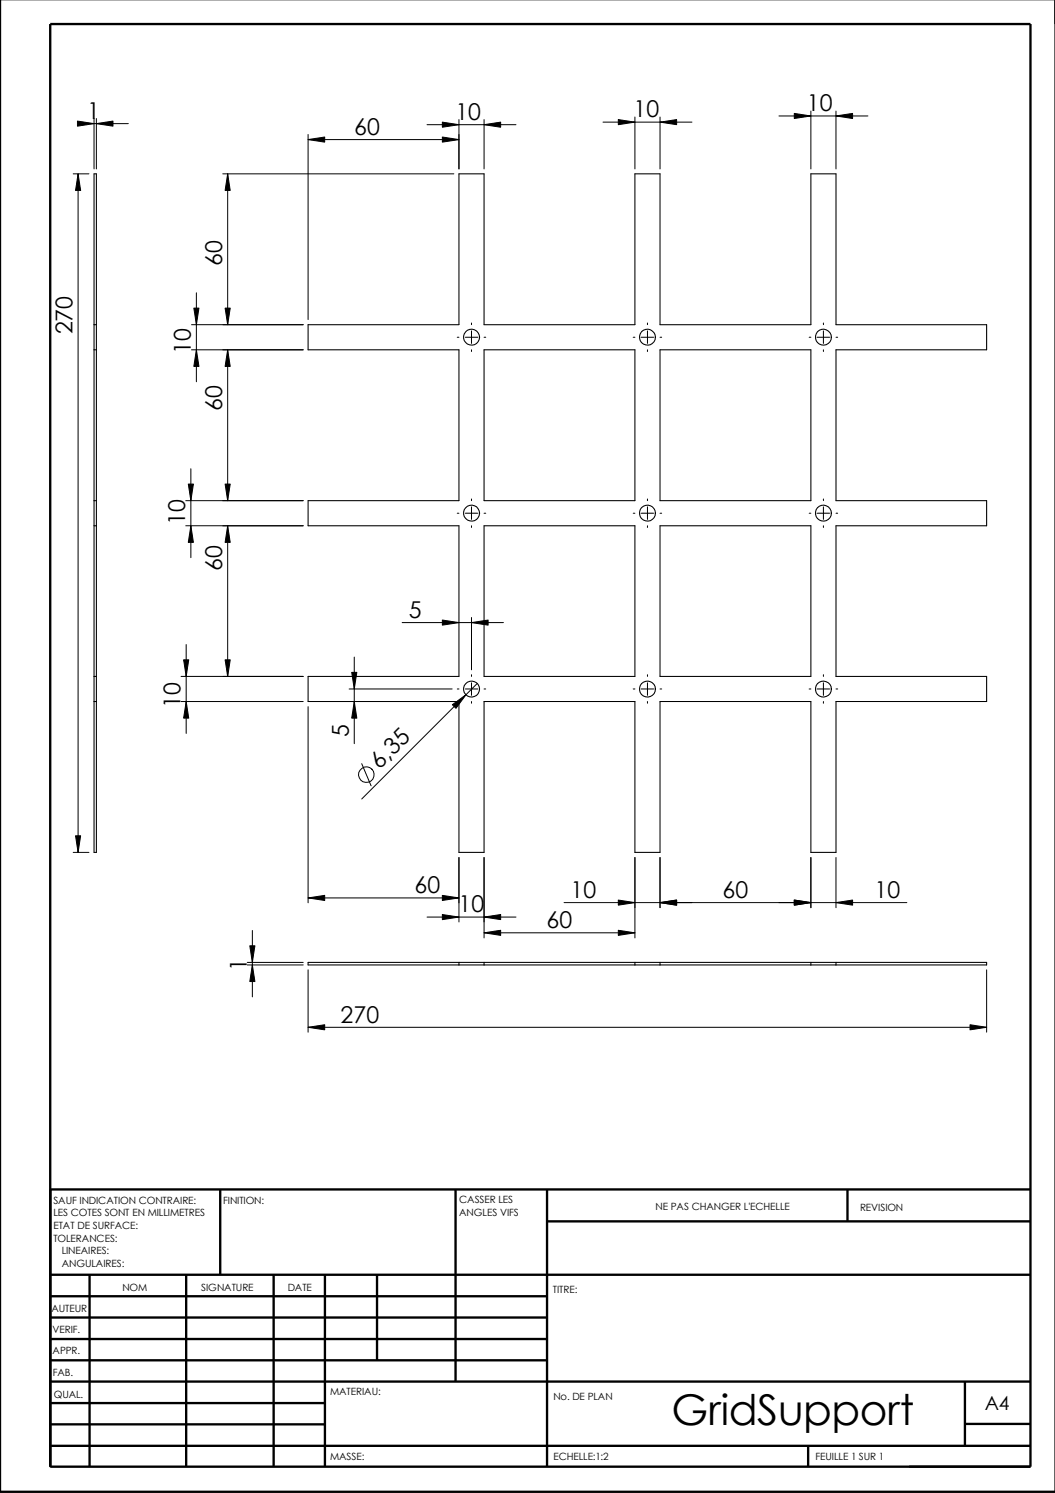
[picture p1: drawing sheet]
<svg xmlns="http://www.w3.org/2000/svg" width="210mm" height="297mm" viewBox="0 0 210 297" stroke-linecap="round" stroke-linejoin="round" font-family="sans-serif">
<g fill="none" stroke="#000" stroke-width=".47">
<path d="M0 -.1v296.9h209.9M10 4.8h195v287h-195zM43.8 236.6v17M90.6 236.6v38.3M108.8 236.6v55.3M168.6 236.6v6.3M205 236.6h-195v55.3M10 253.6h195M10 257.9h98.8M17.8 253.6v38.3M37 253.6v38.3M54.4 253.6v38.3"/>
<path d="M64.6 253.6v38.3M75 253.6v17M108.8 243h96.2M10 270.6h98.8M10 266.4h98.8M10 262.1h98.8M10 279.1h54.6M10 274.9h195M192 274.8v12.7M10 287.7h195M10 283.4h54.6M160.8 287.5v4.3"/>
<path d="M192 283.3h13"/>
</g>
<g fill="none" stroke="#000" stroke-width=".21">
<path d="M18.7 34.6h.5v135h-.5zM18.7 69.6h.5M18.7 64.6h.5M61.3 64.6h30v-30h5v30h30v-30h5v30h30v-30h5v30h30v5h-30v30h30v5h-30v30h30v5h-30v30h-5v-30h-30v30h-5v-30h-30v30h-5v-30h-30v-5h30v-30h-30v-5h30v-30h-30zM96.3 69.6h30v30h-30zM131.3 69.6h30v30h-30zM18.7 99.6h.5M18.7 104.6h.5M96.3 104.6h30v30h-30zM131.3 104.6h30v30h-30zM18.7 134.6h.5M18.7 139.6h.5"/>
<path d="M61.3 191.5h135v.5h-135zM91.3 191.5v.5M96.3 191.5v.5M126.3 191.5v.5M131.3 191.5v.5M161.3 191.5v.5M166.3 191.5v.5"/>
<circle cx="93.8" cy="67.1" r="1.6"/>
<circle cx="128.8" cy="67.1" r="1.58"/>
<circle cx="163.8" cy="67.1" r="1.58"/>
<circle cx="93.8" cy="102.1" r="1.6"/>
<circle cx="128.8" cy="102.1" r="1.58"/>
<circle cx="163.8" cy="102.1" r="1.58"/>
<circle cx="93.8" cy="137.1" r="1.6"/>
<circle cx="128.8" cy="137.1" r="1.58"/>
<circle cx="163.8" cy="137.1" r="1.58"/>
</g>
<g fill="none" stroke="#000" stroke-width=".2">
<path d="M14.6 34.6h3.1M15.4 24.1l3.3 .5-3.3 .5zM15.5 34.6l.5 3.3h-1zM15.5 34.6v135M16 24.6h9.5M18.7 23.6v10M19.2 24.6l3.3-.5v1zM19.2 23.6v10M44.3 34.6h46M45.3 34.6l.5 3.3h-1zM45.3 34.6v30M61.3 27.8l3.3-.5v1z"/>
<path d="M61.3 26.8v36.8M61.3 27.8h30M85 24.8h17.7M88 24.3l3.3 .5-3.3 .5zM88 27.3l3.3 .5-3.3 .5zM91.3 23.8v9.8M96.3 24.8l3.3-.5v1zM96.3 23.8v9.8M120 24.3h17.7M123 23.8l3.3 .5-3.3 .5zM126.3 23.3v10.3M131.3 24.3l3.3-.5v1z"/>
<path d="M131.3 23.3v10.3M155 23.1h17.7M158 22.6l3.3 .5-3.3 .5zM161.3 22.1v11.5M166.3 23.1l3.3-.5v1zM166.3 22.1v11.5M39.1 58.3v17.6M38.1 69.6h22.2M38.1 64.6h22.2M38.6 61.3h1l-.5 3.3zM39.1 69.6l.5 3.3h-1zM44.8 61.3h1l-.5 3.3z"/>
<path d="M45.3 69.6l.5 3.3h-1zM45.3 69.6v30M91 67.1h.3M92.6 67.1h2.5M93.8 64.3v.3M93.8 65.8v2.5M93.8 69.6v.3M96.3 67.1h.3M126 67.1h.3M127.6 67.1h2.4M128.8 64.3v.3M128.8 65.8v2.5"/>
<path d="M128.8 69.6v.3M131.3 67.1h.4M161 67.1h.3M162.6 67.1h2.5M163.8 64.3v.3M163.8 65.8v2.5M163.8 69.6v.3M166.3 67.1h.4M37 99.6h23.3M37.5 96.3h1l-.5 3.3zM38 93.3v17.7M44.8 96.3h1l-.5 3.3z"/>
<path d="M93.8 99.3v.3M128.8 99.3v.3M163.8 99.3v.3M37 104.6h23.3M38 104.6l.5 3.3h-1zM45.3 104.6l.5 3.3h-1zM45.3 104.6v30M91 102.1h.3M92.6 102.1h2.5M93.8 100.8v2.5M93.8 104.6v.3M96.3 102.1h.3"/>
<path d="M126 102.1h.3M127.6 102.1h2.4M128.8 100.8v2.5M128.8 104.6v.3M131.3 102.1h.4M161 102.1h.3M162.6 102.1h2.5M163.8 100.8v2.5M163.8 104.6v.3M166.3 102.1h.4M36 134.6h24.3M36 139.6h24.3"/>
<path d="M36.5 131.3h1l-.5 3.3zM37 139.6l.5 3.3h-1zM37 128.2v17.7M44.8 131.3h1l-.5 3.3zM69.5 137.1h20.5M70 133.8h1l-.5 3.3zM70.5 139.6l.5 3.3h-1zM70.5 130.7v17.3M80 123.9h20.2M88 123.4l3.3 .5-3.3 .5zM91 137.1h.3M92.6 137.1h2.5"/>
<path d="M93.8 123.9l3.3-.5v1zM93.8 122.9v10.4M93.8 134.2v.4M93.8 135.8v2.5M93.8 139.6v.3M95 136l-23 23M96.3 137.1h.3M126 137.1h.3M127.6 137.1h2.4M128.8 134.2v.4M128.8 135.8v2.5M128.8 139.6v.3"/>
<path d="M131.3 137.1h.4M161 137.1h.3M162.6 137.1h2.5M163.8 134.2v.4M163.8 135.8v2.5M163.8 139.6v.3M166.3 137.1h.4M61.3 140.6v39M72 151.9l1.8 4.4M90 140.2l2.7-2-2 2.7zM14.6 169.6h3.1M15 166.3h1l-.5 3.3z"/>
<path d="M61.3 178.6l3.3-.5v1.1zM61.3 178.6h30M88 178.1l3.3 .5-3.3 .6zM91.3 170.6v12.8M96.3 170.6v16M112.2 179.6h68.2M123 179.1l3.3 .5-3.3 .5zM126.3 170.6v16M131.3 179.6l3.3-.5v1zM131.3 170.6v10M158 179.1l3.3 .5-3.3 .5zM161.3 170.6v10"/>
<path d="M166.3 179.6l3.3-.5v1zM166.3 170.6v10M49.2 192h11.1M49.2 191.5h11.1M49.7 188.2h1l-.5 3.3zM50.2 192l.5 3.3h-1zM50.2 185.1v13.2M61.3 193v12.4M85 182.5h17.7M88 181.9l3.3 .6-3.3 .5zM96.3 182.5l3.3-.6v1.1zM96.3 185.6l3.3-.5v1z"/>
<path d="M96.3 185.6h30M123 185.1l3.3 .5-3.3 .5zM196.3 193v12.4M61.3 204.4l3.3-.5v1zM61.3 204.4h135M193 203.9l3.3 .5-3.3 .5z"/>
<circle cx="72.9" cy="154.1" r="1.56"/>
</g>
<g fill="#000">
<path d="M15.5 34.6l.5 3.3h-1zM15.4 24.1l3.3 .5-3.3 .5zM19.2 24.6l3.3-.5v1zM45.3 34.6l.5 3.3h-1zM61.3 27.8l3.3-.5v1zM88 24.3l3.3 .5-3.3 .5zM88 27.3l3.3 .5-3.3 .5zM96.3 24.8l3.3-.5v1zM123 23.8l3.3 .5-3.3 .5zM131.3 24.3l3.3-.5v1zM158 22.6l3.3 .5-3.3 .5zM166.3 23.1l3.3-.5v1z"/>
<path d="M39.1 69.6l.5 3.3h-1zM38.6 61.3h1l-.5 3.3zM44.8 61.3h1l-.5 3.3zM45.3 69.6l.5 3.3h-1zM37.5 96.3h1l-.5 3.3zM44.8 96.3h1l-.5 3.3zM38 104.6l.5 3.3h-1zM45.3 104.6l.5 3.3h-1zM37 139.6l.5 3.3h-1zM36.5 131.3h1l-.5 3.3zM44.8 131.3h1l-.5 3.3zM70 133.8h1l-.5 3.3z"/>
<path d="M70.5 139.6l.5 3.3h-1zM88 123.4l3.3 .5-3.3 .5zM90 140.2l2.7-2-2 2.7zM93.8 123.9l3.3-.5v1zM15 166.3h1l-.5 3.3zM61.3 178.6l3.3-.5v1.1zM88 178.1l3.3 .5-3.3 .6zM123 179.1l3.3 .5-3.3 .5zM131.3 179.6l3.3-.5v1zM158 179.1l3.3 .5-3.3 .5zM166.3 179.6l3.3-.5v1zM49.7 188.2h1l-.5 3.3z"/>
<path d="M50.2 192l.5 3.3h-1zM88 181.9l3.3 .6-3.3 .5zM96.3 182.5l3.3-.6v1.1zM96.3 185.6l3.3-.5v1zM123 185.1l3.3 .5-3.3 .5zM61.3 204.4l3.3-.5v1zM193 203.9l3.3 .5-3.3 .5z"/>
</g>
<text font-size="8.4" x="133.6" y="283.5">GridSupport</text>
<g font-size="4.6">
<text x="17.3" y="23.7">1</text>
<text x="90.6" y="23.9">10</text>
<text x="126.1" y="23.4">10</text>
<text x="160.5" y="22.1">10</text>
<text x="70.5" y="26.8">60</text>
<text x="44.2" y="52.8" transform="rotate(-90 44.2 52.8)">60</text>
<text x="14.4" y="66.5" transform="rotate(-90 14.4 66.5)">270</text>
<text x="38" y="70.4" transform="rotate(-90 38 70.4)">10</text>
<text x="44.2" y="81.8" transform="rotate(-90 44.2 81.8)">60</text>
<text x="36.9" y="104.4" transform="rotate(-90 36.9 104.4)">10</text>
<text x="44.2" y="113.7" transform="rotate(-90 44.2 113.7)">60</text>
<text x="81.3" y="122.9">5</text>
<text x="35.9" y="140.8" transform="rotate(-90 35.9 140.8)">10</text>
<text x="69.4" y="146.6" transform="rotate(-90 69.4 146.6)">5</text>
<text x="75.5" y="153.2" transform="rotate(-45 75.5 153.2)">6,35</text>
<text x="82.5" y="177.7">60</text>
<text x="113.5" y="178.6">10</text>
<text x="143.8" y="178.6">60</text>
<text x="174" y="178.6">10</text>
<text x="91.2" y="181.5">10</text>
<text x="108.8" y="184.7">60</text>
<text x="49.1" y="193.2" transform="rotate(-90 49.1 193.2)">1</text>
<text x="67.8" y="203.5">270</text>
</g>
<text font-size="3.9" x="195.9" y="280.5">A4</text>
<g font-size="2">
<text x="10.6" y="239.5">SAUF INDICATION CONTRAIRE:</text>
<text x="44.4" y="239.5">FINITION:</text>
<text x="91.4" y="239.4">CASSER LES</text>
<text x="10.6" y="242">LES COTES SONT EN MILLIMETRES</text>
<text x="10.6" y="244.5">ETAT DE SURFACE:</text>
<text x="91.4" y="241.9">ANGLES VIFS</text>
<text x="130.4" y="240.8">NE PAS CHANGER L'ECHELLE</text>
<text x="171.1" y="241">REVISION</text>
<text x="10.6" y="247">TOLERANCES:</text>
<text x="12.3" y="249.5">LINEAIRES:</text>
<text x="12.3" y="252">ANGULAIRES:</text>
<text x="24.3" y="256.9">NOM</text>
<text x="40" y="256.9">SIGNATURE</text>
<text x="57.2" y="256.9">DATE</text>
<text x="110" y="257.2">TITRE:</text>
<text x="10.2" y="261">AUTEUR</text>
<text x="10.5" y="269.4">APPR.</text>
<text x="10.5" y="265.3">VERIF.</text>
<text x="10.5" y="273.7">FAB.</text>
<text x="10.7" y="278.1">QUAL.</text>
<text x="65.7" y="277.5">MATERIAU:</text>
<text x="110.1" y="278.6">No. DE PLAN</text>
<text x="65.7" y="290.5">MASSE:</text>
<text x="110.1" y="290.5">ECHELLE:1:2</text>
<text x="162.3" y="290.4">FEUILLE 1 SUR 1</text>
</g>
</svg>
